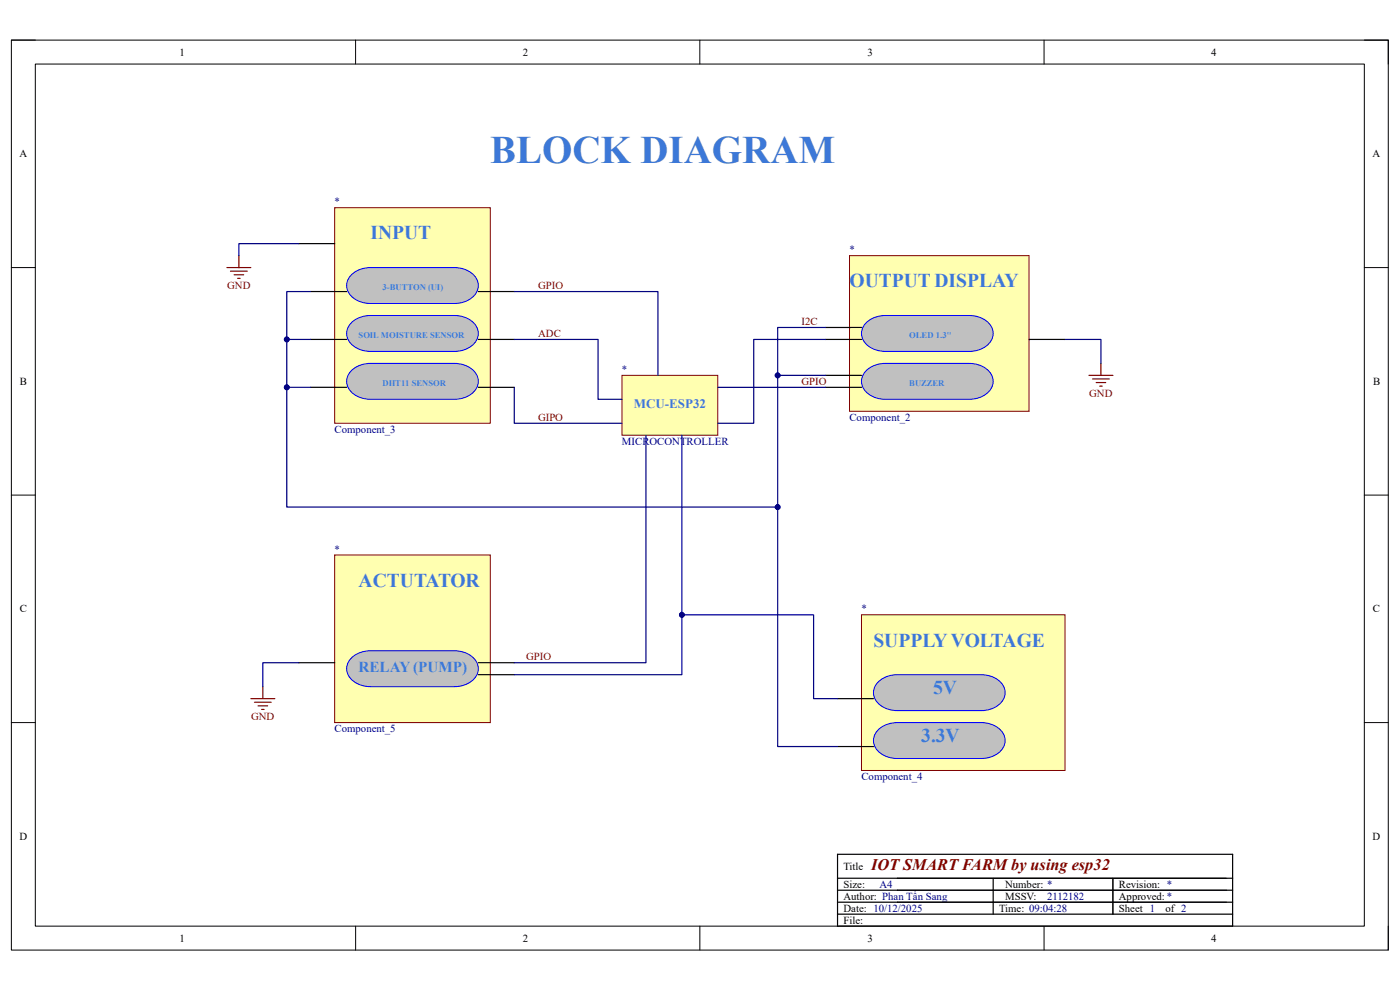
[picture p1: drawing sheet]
<svg xmlns="http://www.w3.org/2000/svg" width="297mm" height="210mm" viewBox="0 0 297 210" stroke-linecap="round" stroke-linejoin="round" font-family="sans-serif">
<path d="M2.4 8.5h292.1v193h-292.1z" fill="none" stroke="#000" stroke-width=".21"/>
<path d="M7.5 13.6h281.9v182.9h-281.9z" fill-rule="evenodd" fill="#fff"/>
<g fill="none" stroke="#000" stroke-width=".21">
<path d="M2.4 8.5h5.1M7.5 13.6h281.9v182.9h-281.9zM75.4 8.5v5.1M148.5 8.5v5.1M221.5 8.5v5.1M289.4 8.5h5.1v5.1M2.4 56.8h5.1M289.4 56.8h5.1M2.4 105h5.1M289.4 105h5.1M2.4 153.3h5.1M289.4 153.3h5.1"/>
<path d="M75.4 196.5v5M148.5 196.5v5M190.4 186.3h69.8M190.4 191.4h69.8M190.4 188.8h69.8M221.5 196.5v5M236.1 186.3v7.6M294.5 196.5v5"/>
</g>
<path d="M177.7 181.2h83.8v15.3h-83.8zM177.7 186.3h83.8M177.7 188.8h83.8M177.7 191.4h83.8M177.7 193.9h83.8M210.7 186.3v7.6M236.1 186.3v7.6" fill="none" stroke="#000" stroke-width=".25"/>
<path d="M132 79.6h20.3v12.7h-20.3z" fill-rule="evenodd" fill="#ffffb0"/>
<path d="M132 79.6h20.3v12.7h-20.3z" fill="none" stroke="#800000" stroke-width=".21"/>
<path d="M71 44.1h33v45.7h-33z" fill-rule="evenodd" fill="#ffffb0"/>
<path d="M71 44.1h33v45.7h-33z" fill="none" stroke="#800000" stroke-width=".21"/>
<path d="M74.7 78.4a5.8 5.8 0 0 1 3.9-1.3h17.8a4.9 4.9 0 0 1 5 3.1 3.8 3.8 0 0 1-3.2 4.3l-1.8 .2h-17.8a4.9 4.9 0 0 1-5-3.1 3.1 3.1 0 0 1 1.1-3.2z" fill-rule="evenodd" fill="#c0c0c0"/>
<path d="M74.7 78.4a5.8 5.8 0 0 1 3.9-1.3h17.8a4.9 4.9 0 0 1 5 3.1 3.8 3.8 0 0 1-3.2 4.3l-1.8 .2h-17.8a4.9 4.9 0 0 1-5-3.1 3.1 3.1 0 0 1 1.1-3.2z" fill="none" stroke="#00f" stroke-width=".21"/>
<path d="M74.7 68.3a5.8 5.8 0 0 1 3.9-1.4h17.8a4.9 4.9 0 0 1 5 3.2 3.8 3.8 0 0 1-3.2 4.2l-1.8 .2h-17.8a4.9 4.9 0 0 1-5-3.1 3.1 3.1 0 0 1 1.1-3.1z" fill-rule="evenodd" fill="#c0c0c0"/>
<path d="M74.7 68.3a5.8 5.8 0 0 1 3.9-1.4h17.8a4.9 4.9 0 0 1 5 3.2 3.8 3.8 0 0 1-3.2 4.2l-1.8 .2h-17.8a4.9 4.9 0 0 1-5-3.1 3.1 3.1 0 0 1 1.1-3.1z" fill="none" stroke="#00f" stroke-width=".21"/>
<path d="M74.7 58.1a5.8 5.8 0 0 1 3.9-1.3h17.8a4.9 4.9 0 0 1 5 3.1 3.8 3.8 0 0 1-3.2 4.2l-1.8 .3h-17.8a4.9 4.9 0 0 1-5-3.1 3.1 3.1 0 0 1 1.1-3.2z" fill-rule="evenodd" fill="#c0c0c0"/>
<path d="M74.7 58.1a5.8 5.8 0 0 1 3.9-1.3h17.8a4.9 4.9 0 0 1 5 3.1 3.8 3.8 0 0 1-3.2 4.2l-1.8 .3h-17.8a4.9 4.9 0 0 1-5-3.1 3.1 3.1 0 0 1 1.1-3.2z" fill="none" stroke="#00f" stroke-width=".21"/>
<path d="M63.4 51.7h7.6M65.9 61.8h7.6M65.9 72h7.6M101.5 61.8h7.6M101.5 72h7.6M65.9 82.2h7.6M101.5 82.2h7.6" fill="none" stroke="#000" stroke-width=".25"/>
<path d="M182.8 130.4h43.1v33h-43.1z" fill-rule="evenodd" fill="#ffffb0"/>
<path d="M182.8 130.4h43.1v33h-43.1z" fill="none" stroke="#800000" stroke-width=".21"/>
<path d="M186.5 154.6a5.8 5.8 0 0 1 3.9-1.3h17.8a4.9 4.9 0 0 1 5 3.1 3.8 3.8 0 0 1-3.3 4.3l-1.7 .2h-17.8a4.9 4.9 0 0 1-5-3.1 3.1 3.1 0 0 1 1.1-3.2z" fill-rule="evenodd" fill="#c0c0c0"/>
<path d="M186.5 154.6a5.8 5.8 0 0 1 3.9-1.3h17.8a4.9 4.9 0 0 1 5 3.1 3.8 3.8 0 0 1-3.3 4.3l-1.7 .2h-17.8a4.9 4.9 0 0 1-5-3.1 3.1 3.1 0 0 1 1.1-3.2z" fill="none" stroke="#00f" stroke-width=".21"/>
<path d="M186.5 144.5a5.8 5.8 0 0 1 3.9-1.4h17.8a4.9 4.9 0 0 1 5 3.2 3.8 3.8 0 0 1-3.3 4.2l-1.7 .2h-17.8a4.9 4.9 0 0 1-5-3.1 3.1 3.1 0 0 1 1.1-3.1z" fill-rule="evenodd" fill="#c0c0c0"/>
<path d="M186.5 144.5a5.8 5.8 0 0 1 3.9-1.4h17.8a4.9 4.9 0 0 1 5 3.2 3.8 3.8 0 0 1-3.3 4.2l-1.7 .2h-17.8a4.9 4.9 0 0 1-5-3.1 3.1 3.1 0 0 1 1.1-3.1z" fill="none" stroke="#00f" stroke-width=".21"/>
<path d="M177.7 148.2h7.6M177.7 158.4h7.6" fill="none" stroke="#000" stroke-width=".25"/>
<path d="M71 117.7h33v35.6h-33z" fill-rule="evenodd" fill="#ffffb0"/>
<path d="M71 117.7h33v35.6h-33z" fill="none" stroke="#800000" stroke-width=".21"/>
<path d="M74.7 139.4a5.8 5.8 0 0 1 3.9-1.4h17.8a4.9 4.9 0 0 1 5 3.2 3.8 3.8 0 0 1-3.2 4.2l-1.8 .3h-17.8a4.9 4.9 0 0 1-5-3.2 3.1 3.1 0 0 1 1.1-3.1z" fill-rule="evenodd" fill="#c0c0c0"/>
<path d="M74.7 139.4a5.8 5.8 0 0 1 3.9-1.4h17.8a4.9 4.9 0 0 1 5 3.2 3.8 3.8 0 0 1-3.2 4.2l-1.8 .3h-17.8a4.9 4.9 0 0 1-5-3.2 3.1 3.1 0 0 1 1.1-3.1z" fill="none" stroke="#00f" stroke-width=".21"/>
<path d="M63.4 140.6h7.6M101.5 140.6h7.6M101.5 143.1h7.6" fill="none" stroke="#000" stroke-width=".25"/>
<g fill="none" stroke="#800000" stroke-width=".25">
<path d="M48.1 56.8h5.1M48.9 57.5h3.6M49.7 58.3h2M50.4 59.1h.5M50.7 54.2v2.6M231 79.6h5.1M233.6 77.1v2.5M231.8 80.4h3.5M232.5 81.2h2.1M233.3 81.9h.5M53.2 148.2h5.1M54 149h3.5"/>
<path d="M54.7 149.7h2.1M55.5 150.5h.5M55.8 145.7v2.5"/>
</g>
<path d="M180.2 54.2h38.1v33h-38.1z" fill-rule="evenodd" fill="#ffffb0"/>
<path d="M180.2 54.2h38.1v33h-38.1z" fill="none" stroke="#800000" stroke-width=".21"/>
<path d="M184 78.4a5.8 5.8 0 0 1 3.8-1.3h17.8a4.9 4.9 0 0 1 5 3.1 3.8 3.8 0 0 1-3.2 4.3l-1.8 .2h-17.8a4.9 4.9 0 0 1-5-3.1 3.1 3.1 0 0 1 1.2-3.2z" fill-rule="evenodd" fill="#c0c0c0"/>
<path d="M184 78.4a5.8 5.8 0 0 1 3.8-1.3h17.8a4.9 4.9 0 0 1 5 3.1 3.8 3.8 0 0 1-3.2 4.3l-1.8 .2h-17.8a4.9 4.9 0 0 1-5-3.1 3.1 3.1 0 0 1 1.2-3.2z" fill="none" stroke="#00f" stroke-width=".21"/>
<path d="M184 68.3a5.8 5.8 0 0 1 3.8-1.4h17.8a4.9 4.9 0 0 1 5 3.2 3.8 3.8 0 0 1-3.2 4.2l-1.8 .2h-17.8a4.9 4.9 0 0 1-5-3.1 3.1 3.1 0 0 1 1.2-3.1z" fill-rule="evenodd" fill="#c0c0c0"/>
<path d="M184 68.3a5.8 5.8 0 0 1 3.8-1.4h17.8a4.9 4.9 0 0 1 5 3.2 3.8 3.8 0 0 1-3.2 4.2l-1.8 .2h-17.8a4.9 4.9 0 0 1-5-3.1 3.1 3.1 0 0 1 1.2-3.1z" fill="none" stroke="#00f" stroke-width=".21"/>
<path d="M175.1 72h7.7M175.1 69.5h7.7M175.1 79.6h7.7M218.3 72h7.6M175.1 82.2h7.7" fill="none" stroke="#000" stroke-width=".25"/>
<path d="M60.8 72h5.1M109.1 61.8h30.5v17.8M109.1 72h17.8v12.7h5.1M109.1 82.2v7.6h22.9" fill="none" stroke="#000080" stroke-width=".25"/>
<circle cx="60.8" cy="72" r=".51" fill="#000080"/>
<circle cx="60.8" cy="72" r=".51" fill="none" stroke="#000080" stroke-width=".21"/>
<path d="M175.1 69.5h-10.1v10.1h10.1" fill="none" stroke="#000080" stroke-width=".25"/>
<circle cx="165" cy="79.6" r=".51" fill="#000080"/>
<circle cx="165" cy="79.6" r=".51" fill="none" stroke="#000080" stroke-width=".21"/>
<path d="M63.4 51.7h-12.7v2.5M225.9 72h7.7v5.1M60.8 82.2h5.1M137 92.3v48.3h-27.9M63.4 140.6h-7.6v5.1" fill="none" stroke="#000080" stroke-width=".25"/>
<circle cx="60.8" cy="82.2" r=".51" fill="#000080"/>
<circle cx="60.8" cy="82.2" r=".51" fill="none" stroke="#000080" stroke-width=".21"/>
<path d="M144.7 130.4h27.9v17.8h5.1" fill="none" stroke="#000080" stroke-width=".25"/>
<circle cx="144.7" cy="130.4" r=".51" fill="#000080"/>
<circle cx="144.7" cy="130.4" r=".51" fill="none" stroke="#000080" stroke-width=".21"/>
<path d="M65.9 61.8h-5.1v45.8h104.2M175.1 72h-15.2v17.8h-7.6M152.3 82.2h22.8" fill="none" stroke="#000080" stroke-width=".25"/>
<circle cx="60.8" cy="72" r=".51" fill="#000080"/>
<circle cx="60.8" cy="72" r=".51" fill="none" stroke="#000080" stroke-width=".21"/>
<circle cx="60.8" cy="82.2" r=".51" fill="#000080"/>
<circle cx="60.8" cy="82.2" r=".51" fill="none" stroke="#000080" stroke-width=".21"/>
<circle cx="165" cy="107.6" r=".51" fill="#000080"/>
<circle cx="165" cy="107.6" r=".51" fill="none" stroke="#000080" stroke-width=".21"/>
<path d="M144.7 92.3v50.8h-35.6" fill="none" stroke="#000080" stroke-width=".25"/>
<circle cx="144.7" cy="130.4" r=".51" fill="#000080"/>
<circle cx="144.7" cy="130.4" r=".51" fill="none" stroke="#000080" stroke-width=".21"/>
<path d="M165 79.6v78.8h12.7" fill="none" stroke="#000080" stroke-width=".25"/>
<circle cx="165" cy="79.6" r=".51" fill="#000080"/>
<circle cx="165" cy="79.6" r=".51" fill="none" stroke="#000080" stroke-width=".21"/>
<circle cx="165" cy="107.6" r=".51" fill="#000080"/>
<circle cx="165" cy="107.6" r=".51" fill="none" stroke="#000080" stroke-width=".21"/>
<text font-size="8.3" fill="#3c78d8" x="104" y="34.7">BLOCK DIAGRAM</text>
<g font-size="4.1" fill="#3c78d8">
<text x="78.6" y="50.8">INPUT</text>
<text x="180.2" y="61">OUTPUT DISPLAY</text>
<text x="76.1" y="124.5">ACTUTATOR</text>
<text x="185.3" y="137.2">SUPPLY VOLTAGE</text>
<text x="198" y="147.3">5V</text>
<text x="195.5" y="157.5">3.3V</text>
</g>
<text font-size="3.4" fill="#800000" x="184.8" y="184.6">IOT SMART FARM by using esp32</text>
<text font-size="3.2" fill="#3c78d8" x="76.1" y="142.5">RELAY (PUMP)</text>
<text font-size="2.8" fill="#3c78d8" x="134.5" y="86.7">MCU-ESP32</text>
<g font-size="2.3">
<text x="38.1" y="11.8">1</text>
<text x="110.9" y="11.8">2</text>
<text x="184" y="11.8">3</text>
<text x="256.9" y="11.8">4</text>
<text x="4.1" y="33.4">A</text>
<text x="291.2" y="33.4">A</text>
<text x="4.2" y="81.7">B</text>
<text x="291.3" y="81.7">B</text>
<text x="4.2" y="129.9">C</text>
<text x="291.3" y="129.9">C</text>
<text x="4.1" y="178.2">D</text>
<text x="291.2" y="178.2">D</text>
<text x="178.9" y="184.5">Title</text>
<text x="178.9" y="188.3">Size:</text>
<text x="178.9" y="190.9">Author: Phan Tấn Sang</text>
<text x="213.2" y="190.9">MSSV:</text>
<text x="213.2" y="188.3">Number: *</text>
<text x="237.4" y="188.3">Revision: *</text>
<text x="237.4" y="190.9">Approved:*</text>
<text x="178.9" y="193.4">Date: 10/12/2025</text>
<text x="178.9" y="196">File:</text>
<text x="212" y="193.4">Time: 09:04:28</text>
<text x="237.4" y="193.4">Sheet 1</text>
<text x="247.3" y="193.4">of 2</text>
<text x="38.1" y="199.8">1</text>
<text x="110.9" y="199.8">2</text>
<text x="184" y="199.8">3</text>
<text x="256.9" y="199.8">4</text>
</g>
<g font-size="2.3" fill="#000080">
<text x="71" y="43.6">*</text>
<text x="180.2" y="53.7">*</text>
<text x="132" y="79.1">*</text>
<text x="180.2" y="89.3">Component_2</text>
<text x="71" y="91.8">Component_3</text>
<text x="132" y="94.4">MICROCONTROLLER</text>
<text x="71" y="117.2">*</text>
<text x="182.8" y="129.9">*</text>
<text x="71" y="155.3">Component_5</text>
<text x="182.8" y="165.5">Component_4</text>
<text x="186.6" y="188.3">A4</text>
<text x="222.1" y="190.9">2112182</text>
</g>
<g font-size="2.3" fill="#800000">
<text x="48.2" y="61.3">GND</text>
<text x="114.2" y="61.3">GPIO</text>
<text x="114.2" y="71.5">ADC</text>
<text x="170.1" y="69">I2C</text>
<text x="170.1" y="81.7">GPIO</text>
<text x="114.2" y="89.3">GIPO</text>
<text x="231.1" y="84.2">GND</text>
<text x="111.6" y="140.1">GPIO</text>
<text x="53.3" y="152.8">GND</text>
</g>
<g font-size="1.8" fill="#3c78d8">
<text x="81.2" y="61.5">3-BUTTON (UI)</text>
<text x="76.1" y="71.6">SOIL MOISTURE SENSOR</text>
<text x="192.9" y="71.6">OLED 1.3''</text>
<text x="81.2" y="81.8">DHT11 SENSOR</text>
<text x="192.9" y="81.8">BUZZER</text>
</g>
</svg>
